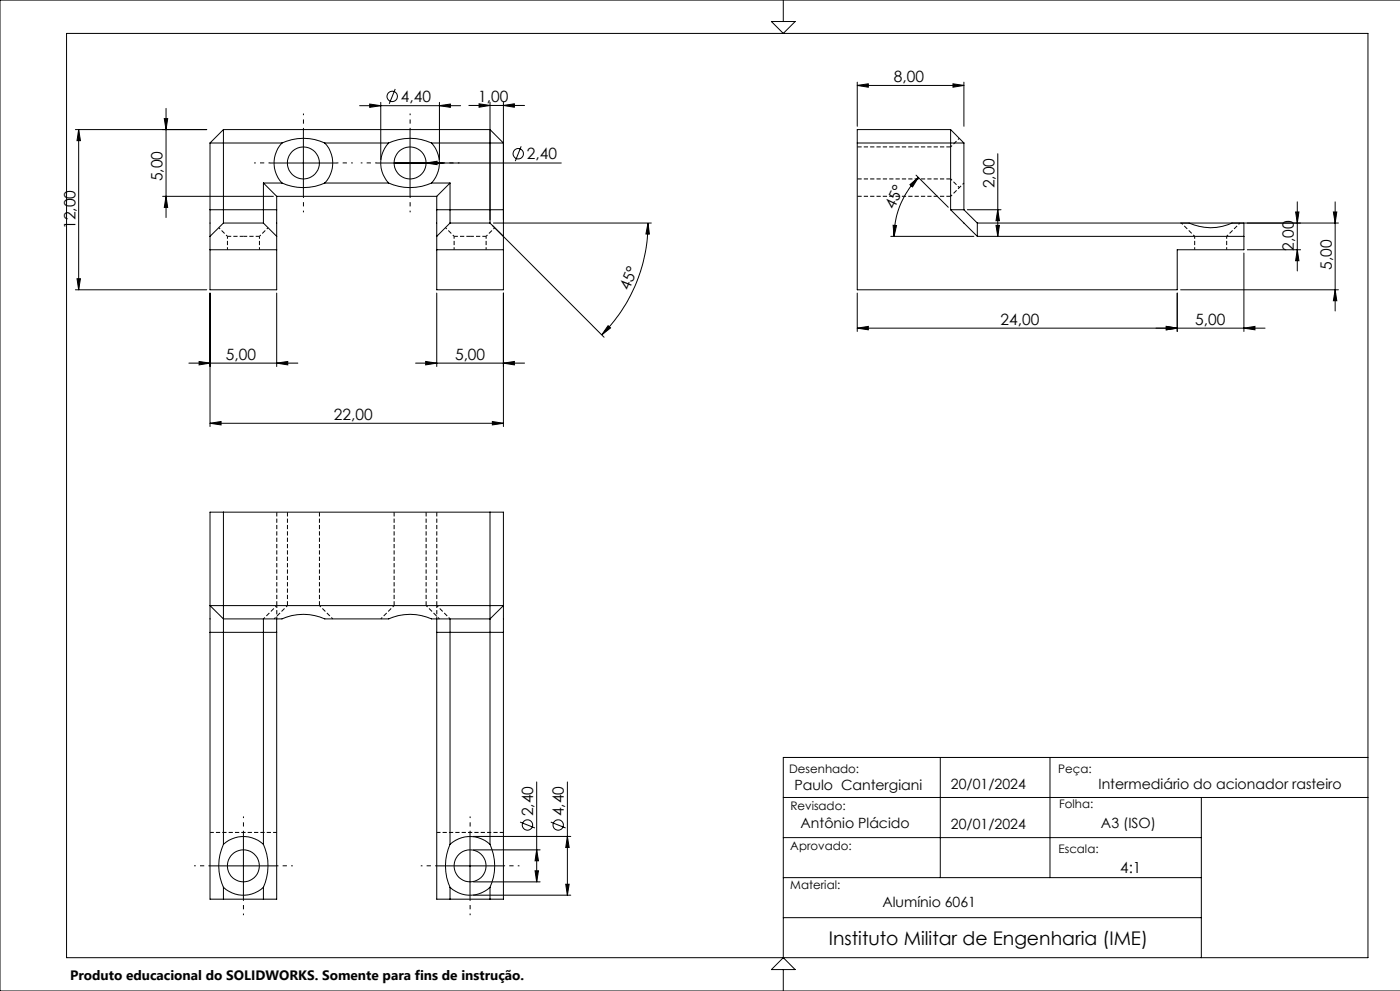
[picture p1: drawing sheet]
<svg xmlns="http://www.w3.org/2000/svg" width="420mm" height="297mm" viewBox="0 0 420 297" stroke-linecap="round" stroke-linejoin="round" font-family="sans-serif">
<path d="M68.2 70.8h4.8M73 70.8h4.8M136.2 70.8h4.8M141 70.8h4.8" fill="none" stroke="#000" stroke-width=".3" stroke-dasharray="1.3 .6" stroke-dashoffset=".1" stroke-linecap="butt"/>
<g fill="none" stroke="#000" stroke-width=".3" stroke-dasharray="1.3 .6" stroke-dashoffset=".7" stroke-linecap="butt">
<path d="M285.2 58.8l4-4M285.2 53.6l2.6 2.6M287.8 41.4l-2.6 2.6M65.6 68.2l2.6 2.6M77.8 70.8l2.6-2.6M133.6 68.2l2.6 2.6M145.8 70.8l2.6-2.6M354.4 66.8l4 4M368 70.8l4-4M83 181.5l-4 4M86.2 181.5l-4 4M99.8 185.5l-4-4"/>
<path d="M118.2 181.5l-4 4M131 181.5l4 4M131.8 185.5l-4-4"/>
</g>
<path d="M68.2 70.8v4M77.8 74.8v-4M136.2 70.8v4M145.8 74.8v-4M358.4 70.8v4M368 74.8v-4M83 185.5v-4M131 181.5v4" fill="none" stroke="#000" stroke-width=".3" stroke-dasharray="1.3 .6" stroke-dashoffset=".5" stroke-linecap="butt"/>
<g fill="none" stroke="#000" stroke-width=".3">
<path d="M20 10h390.4v277h-390.4zM231.4 6.5h7.1l-3.5 3.5zM235 0v6.5M420 0h-420v297h420M22.6 38.8h39.4M23.6 38.8l.5 3.4h-1zM23.6 38.8v48.1M49.3 35.6h1l-.5 3.2zM49.8 32.5v32.7M67 38.8v28M67 38.8h80l4 4.1h-21.5M67 38.8l-4 4.1"/>
<path d="M91 38.8v20M107.9 31.7h30.3M110.9 31.2l3.3 .5-3.3 .5zM114.2 30.7v17.1M118.6 26.7l-1.8 4.4M123 38.8v20M131.8 31.7l3.3-.5v1zM131.8 30.7v17.1M140.7 31.6h16.7M143.7 31.1l3.3 .5-3.3 .5zM147 30.6v36.2M151 31.6l3.3-.5v1z"/>
<path d="M151 30.6v56.3h-20v-28.1M257.2 25.6l3.3-.5v1zM257.2 24.6v13.2M257.2 25.6h32M285.2 38.8h-28v48.1h96v-12h20v-8.1M285.2 38.8v24.1M285.2 38.8l4 4.1M285.9 25.1l3.3 .5-3.3 .5zM289.2 24.6v13.2M48.8 58.8h33.2M49.8 58.8l.5 3.4h-1zM63 42.9v44h20v-28.1"/>
<path d="M63 42.9h21.6M79 54.9v11.9M79 54.9h5.6M79 54.9l4 3.9M81 48.9h20M83 58.8h48M84.6 54.9a15.7 15.7 0 0 0 12.8 0M84.6 42.9a15.3 15.3 0 0 1 12.8 0M84.6 42.9a8.7 8.7 0 0 0 0 12M97.4 42.9a8.7 8.7 0 0 1 0 12M97.4 54.9h19.2M97.4 42.9h19.2"/>
<path d="M113 48.9h55.4M116.6 54.9a15.8 15.8 0 0 0 12.9 0M116.6 42.9a15.4 15.4 0 0 1 12.9 0M116.6 42.9a8.7 8.7 0 0 0 0 12M127.8 48.9l3.3-.6v1.1zM129.5 42.9a8.8 8.8 0 0 1 0 12M129.5 54.9h5.5M135 54.9v11.9M135 54.9l-4 3.9M156.4 43.8l-1.8 4.5M257.2 42.9h32M273 55.3l2.5-2.1-1.7 2.8z"/>
<path d="M274.8 52.5l9.7 9.6M275.5 53.2a25 25 0 0 0-7.3 17.6M289.2 42.9v20M299.3 46.1v24.7M63 74.9h20M63 62.9h20M67 66.8l-4 4M67 66.8h12M79 66.8l4 4M131 74.9h20M131 62.9h20M135 66.8h12"/>
<path d="M135 66.8l-4 4M147 66.8l4 4M147.7 67.6l33.5 33.5M148 66.8h47.4M194.4 66.8l.4 3.4-1-.1zM194.4 66.8a47.2 47.2 0 0 1-13.9 33.6M267.2 70.8h25M267.9 67.5l1.1 .1-.8 3.2zM285.2 62.9h4M285.2 62.9l8 7.9M289.2 62.9l4 3.9M290.2 62.9h10.1"/>
<path d="M293.2 70.8h80M293.2 66.8v4M298.8 67.6h1l-.5 3.2zM299.3 62.9l.5 3.2h-1zM356.7 66.8a15.4 15.4 0 0 0 12.9 0M373.2 75.8v23.5M374.2 74.9h16M388.7 63.5h1l-.5 3.3zM389.2 74.9l.5 3.2h-1zM389.2 60.5v20.7M400 63.5h1l-.5 3.3zM400.5 60.5v32.7"/>
<path d="M401.5 66.8h-108.3M22.6 86.9h39.4M23.1 83.5h1l-.5 3.4zM63 87.8v40M83 87.8v22.1M131 87.8v22.1M151 87.8v40M182.4 97.6l.8 .7-2.7 2.1zM257.2 98.4l3.3-.6v1zM257.2 87.8v11.5M257.2 98.4h122.3M349.9 97.8l3.3 .6-3.3 .4z"/>
<path d="M353.2 87.8v11.5M354.2 86.9h47.3M373.2 98.4l3.3-.6v1zM400.5 86.9l.5 3.2h-1zM56.7 108.8h32.7M59.7 108.3l3.3 .5-3.3 .6zM83 108.8l3.3-.5v1.1zM124.7 108.8h32.7M127.7 108.3l3.3 .5-3.3 .6zM151 108.8l3.3-.5v1.1zM63 126.9l3.3-.6v1zM63 126.9h88"/>
<path d="M147.7 126.3l3.3 .6-3.3 .4zM67 153.5v99.5M147 153.5v99.5M63 181.5h88l-4 4h-17.5a15.8 15.8 0 0 0-12.9 0h-19.2a15.7 15.7 0 0 0-12.8 0h-17.6zM63 189.5h20M79 185.5v67.5M83 185.5v84h-20v-116h88v116h-20v-84M131 189.5h20M135 185.5v67.5M161 234.3v30M170.2 234.3v34M235 239h175.4"/>
<path d="M282.1 227v36M315 227v36M360.4 239v48M410.4 227h-175.4v60M63 259.5h20M67 253a15.4 15.4 0 0 0 0 12.9M67 253a8.8 8.8 0 0 1 12 0M73 249.5v20M79 253a15.8 15.8 0 0 1 0 12.9M131 259.5h20M135 253a15.8 15.8 0 0 0 0 12.9M135 253a8.8 8.8 0 0 1 12 0"/>
<path d="M141 249.5v20M142 254.7h20M142 250.7h29.2M147 253a15.4 15.4 0 0 1 0 12.9M156 246.4l4.5 1.7M161 254.7l.5 3.3h-1zM165.2 246.4l4.5 1.7M170.2 250.7l.5 3.3h-1zM235 251h125.4M67 265.9a8.7 8.7 0 0 0 12 0M67 265.9v3.6M79 265.9v3.6"/>
<path d="M135 265.9a8.8 8.8 0 0 0 12 0M135 265.9v3.6M142 264.3h20M142 268.3h29.2M147 265.9v3.6M160.5 261h1l-.5 3.3zM169.7 265h1l-.5 3.3zM235 275h125.4M235 263h125.4M231.4 290.6l3.6-3.6 3.5 3.6zM235 290.6v6.4"/>
<circle cx="117.7" cy="28.9" r="1.56"/>
<circle cx="91" cy="48.8" r="4.8"/>
<circle cx="123" cy="48.8" r="4.8"/>
<circle cx="155.5" cy="46.1" r="1.56"/>
<circle cx="73" cy="259.5" r="4.8"/>
<circle cx="141" cy="259.5" r="4.8"/>
<circle cx="158.3" cy="247.3" r="1.55"/>
<circle cx="167.5" cy="247.3" r="1.55"/>
</g>
<path d="M257.2 53.6h28M285.2 58.8h-28M285.2 44h-28M86.2 153.5v28M118.2 153.5v28M83 181.5v-28M95.8 181.5v-28M127.8 181.5v-28M131 181.5v-28" fill="none" stroke="#000" stroke-width=".3" stroke-dasharray="1.3 .6" stroke-linecap="butt"/>
<path d="M63 249.5h20M131 249.5h20" fill="none" stroke="#000" stroke-width=".3" stroke-dasharray="1.3 .6" stroke-dashoffset=".2" stroke-linecap="butt"/>
<g fill="none" stroke="#000" stroke-width=".3" stroke-dasharray="15.2 1.3 1.3 1.3" stroke-dashoffset="14.7" stroke-linecap="butt">
<path d="M91 38.8v-4.8M123 38.8v-4.8M81 48.8h-4.8M91 58.8v4.8M101 48.8h4.8M113 48.8h-4.8M123 58.8v4.8M133 48.8h4.8M63 259.5h-4.8M73 249.5v-4.8M83 259.5h4.8M131 259.5h-4.8"/>
<path d="M141 249.5v-4.8M151 259.5h4.8M73 269.5v4.8M141 269.5v4.8"/>
</g>
<g fill="#000">
<path d="M127.8 48.9l3.3-.6v1.1z"/>
<path d="M143.7 31.1l3.3 .5-3.3 .5zM151 31.6l3.3-.5v1zM63 126.9l3.3-.6v1zM147.7 126.3l3.3 .6-3.3 .4zM59.7 108.3l3.3 .5-3.3 .6zM83 108.8l3.3-.5v1.1zM127.7 108.3l3.3 .5-3.3 .6zM151 108.8l3.3-.5v1.1zM110.9 31.2l3.3 .5-3.3 .5zM131.8 31.7l3.3-.5v1z"/>
<path d="M285.9 25.1l3.3 .5-3.3 .5zM257.2 25.6l3.3-.5v1zM373.2 98.4l3.3-.6v1zM349.9 97.8l3.3 .6-3.3 .4z"/>
<path d="M49.8 58.8l.5 3.4h-1zM49.3 35.6h1l-.5 3.2zM23.1 83.5h1l-.5 3.4zM23.6 38.8l.5 3.4h-1zM389.2 74.9l.5 3.2h-1zM388.7 63.5h1l-.5 3.3z"/>
<path d="M273 55.3l2.5-2.1-1.7 2.8zM267.9 67.5l1.1 .1-.8 3.2z"/>
<path d="M400 63.5h1l-.5 3.3zM400.5 86.9l.5 3.2h-1zM299.3 62.9l.5 3.2h-1zM298.8 67.6h1l-.5 3.2zM161 254.7l.5 3.3h-1zM160.5 261h1l-.5 3.3zM170.2 250.7l.5 3.3h-1zM169.7 265h1l-.5 3.3z"/>
<path d="M349.9 97.8l3.3 .6-3.3 .4zM257.2 98.4l3.3-.6v1z"/>
<path d="M182.4 97.6l.8 .7-2.7 2.1zM194.4 66.8l.4 3.4-1-.1z"/>
</g>
<text font-size="5.6" x="248.7" y="283.2">Instituto Militar de Engenharia (IME)</text>
<g font-size="4.7">
<text x="268.2" y="24.6">8,00</text>
<text x="120.3" y="30.6">4,40</text>
<text x="143.5" y="30.6">1,00</text>
<text x="158.1" y="47.8">2,40</text>
<text x="48.8" y="54.3" transform="rotate(-90 48.8 54.3)">5,00</text>
<text x="298.3" y="56.4" transform="rotate(-90 298.3 56.4)">2,00</text>
<text x="268.2" y="63" transform="rotate(-65 268.2 63)">45°</text>
<text x="22.6" y="68.6" transform="rotate(-90 22.6 68.6)">12,00</text>
<text x="388.2" y="75.2" transform="rotate(-90 388.2 75.2)">2,00</text>
<text x="399.5" y="80.8" transform="rotate(-90 399.5 80.8)">5,00</text>
<text x="188.8" y="87.3" transform="rotate(-68 188.8 87.3)">45°</text>
<text x="300.2" y="97.3">24,00</text>
<text x="358.6" y="97.3">5,00</text>
<text x="67.8" y="107.8">5,00</text>
<text x="136.5" y="107.8">5,00</text>
<text x="100.2" y="125.8">22,00</text>
<text x="160" y="244.7" transform="rotate(-90 160 244.7)">2,40</text>
<text x="169.2" y="244.7" transform="rotate(-90 169.2 244.7)">4,40</text>
</g>
<text font-size="4.6" x="336.1" y="261.6">4:1</text>
<g font-size="4.2">
<text x="238.4" y="236.8">Paulo Cantergiani</text>
<text x="285.3" y="236.3">20/01/2024</text>
<text x="329.6" y="236.3">Intermediário do acionador rasteiro</text>
<text x="240.2" y="248.1">Antônio Plácido</text>
<text x="285.3" y="248.4">20/01/2024</text>
<text x="330.3" y="248.1">A3 (ISO)</text>
<text x="264.7" y="271.9">Alumínio 6061</text>
</g>
<text font-size="4.1" x="21" y="293.7">Produto educacional do SOLIDWORKS. Somente para fins de instrução.</text>
<g font-size="3.5">
<text x="236.8" y="231.8">Desenhado:</text>
<text x="317.4" y="231.8">Peça:</text>
<text x="237.1" y="242.7">Revisado:</text>
<text x="317.7" y="242.1">Folha:</text>
<text x="237.1" y="254.7">Aprovado:</text>
<text x="317.5" y="255.7">Escala:</text>
<text x="237.1" y="266.6">Material:</text>
</g>
</svg>
